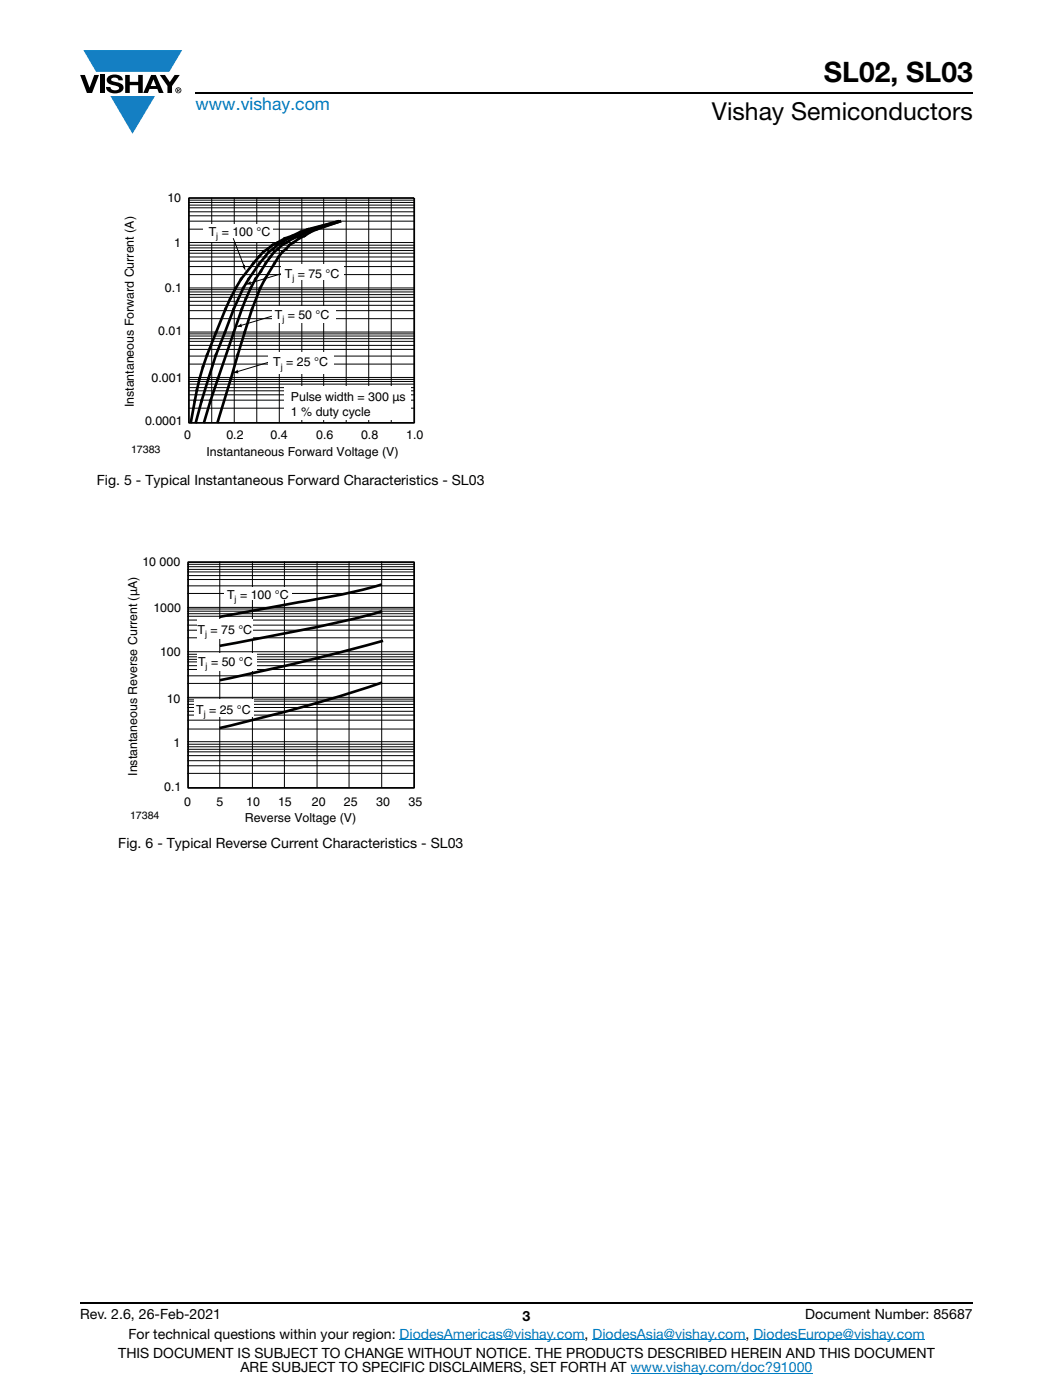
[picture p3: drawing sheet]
<svg xmlns="http://www.w3.org/2000/svg" width="210mm" height="279mm" viewBox="0 0 210 279" stroke-linecap="round" stroke-linejoin="round" font-family="sans-serif">
<g fill="#147fc3">
<path d="M16.6 10h19.7l-2.5 4.3h-1.2h-13.4z"/>
<path d="M22 19.2h8.9l-4.5 7.5z"/>
</g>
<g fill="#000">
<path d="M16 15h.9l1 2.5 .9-2.5h.9l-1.3 3.6h-1.1zM19.9 15h.9v3.6h-.9zM21.6 15.3a2.1 2.1 0 0 1 2.8 .3l.1 .4h-.9a.79 .79 0 0 0-.7-.5 .79 .79 0 0 0-.7 .4l.2 .3 1 .2a1.08 1.08 0 0 1 1.2 1 1.08 1.08 0 0 1-1.1 1.2 1.73 1.73 0 0 1-2.4-1.2h.9a.96 .96 0 0 0 .8 .6 .96 .96 0 0 0 1-.4 1.31 1.31 0 0 0-1.3-.6 1.03 1.03 0 0 1-1-.6 1.03 1.03 0 0 1 .1-1.1zM25 15h.9v1.3h1.7v-1.3h.9v3.6h-.9v-1.6h-1.7v1.6h-.9zM31.9 15h1l1 1.4 .9-1.4h1l-1.5 2.2v1.4h-.9v-1.4z"/>
<path d="M30.6 15.8l.5 1.4h-1zM30.1 15l-1.5 3.6h.9l.3-.8h1.6l.3 .8h.9l-1.5-3.6z"/>
<path d="M35.5 17.8h.2v.2h-.2zM35.3 17.7v.7h.2v-.3l.3 .3-.1-.3 .1-.2v-.2z"/>
<path d="M35.1 18a.46 .46 0 0 1 .9 0 .46 .46 0 0 1-.9 0zM35 18a.6 .6 0 0 0 1.2 0 .6 .6 0 0 0-1.2 0z"/>
</g>
<path d="M39 18.6h155M16 260h178" fill="none" stroke="#000" stroke-width=".36"/>
<path d="M79.7 267.4h36.9M118.2 267.4h30.5M125.8 274h36.2M150.2 267.4h34.2" fill="none" stroke="#007ec4" stroke-width=".2"/>
<path d="M37.7 39.5h44.9v44.9h-44.9z" fill="none" stroke="#000" stroke-width=".35"/>
<g fill="none" stroke="#000" stroke-width=".2">
<path d="M37.8 39.9h44.8M42.2 39.6v44.5M46.7 39.6v44.5M51.2 39.6v44.5M55.7 39.6v44.5M60.2 39.6v44.5M64.5 39.6v44.5M69 39.6v44.5M73.5 39.6v44.5M78 39.6v44.5M37.7 48.4h44.8M37.7 57.5h44.8"/>
<path d="M37.7 40.4h44.8M37.7 40.9h44.8M37.7 41.5h44.8M37.7 42.3h44.8M37.7 43.1h44.8M37.7 44.1h44.8M37.7 45.7h44.8M37.7 48.9h44.8M37.7 49.5h44.8M37.7 50h44.8M37.7 50.5h44.8M37.7 51.3h44.8"/>
<path d="M37.7 52.1h44.8M37.7 53.2h44.8M37.7 54.8h44.8M37.7 57.8h44.8M37.7 58.3h44.8M37.7 58.8h44.8M37.7 59.3h44.8M37.7 66.3h44.8M37.7 75.3h44.8M37.7 60.1h44.8M37.7 60.9h44.8M37.7 62h44.8"/>
<path d="M37.7 63.6h44.8M37.7 67.1h44.8M37.7 67.6h44.8M37.7 68.1h44.8M37.7 68.9h44.8M37.7 69.7h44.8M37.7 71.1h44.8M37.7 72.7h44.8M37.7 76.1h44.8M37.7 76.7h44.8M37.7 78h44.8M37.7 78.8h44.8"/>
<path d="M37.7 79.9h44.8M37.8 66.6h44.8M37.8 75.7h44.8M37.9 77.4h44.7M37.7 81.5h44.8"/>
</g>
<path d="M40.6 44.7h13.8v3.4h-13.8z" fill="#fff"/>
<path d="M54.2 63.1l-6.8 2" fill="none" stroke="#000" stroke-width=".2"/>
<path d="M47.1 65.2l1-.7 .1 .8z" fill="#000"/>
<path d="M54.3 61.2h12.7v3.2h-12.7z" fill="#fff"/>
<path d="M56 54.6l-6.7 2.1" fill="none" stroke="#000" stroke-width=".2"/>
<path d="M49 56.8l.9-.7 .2 .8z" fill="#000"/>
<path d="M56.1 52.8h12.4v3.2h-12.4z" fill="#fff"/>
<path d="M53.5 72.3l-6.8 2.1" fill="none" stroke="#000" stroke-width=".2"/>
<path d="M46.4 74.5l1-.7 .1 .7z" fill="#000"/>
<path d="M53.6 70.2h13v4.3h-13z" fill="#fff"/>
<path d="M46.5 47.6l2.3 5.8" fill="none" stroke="#000" stroke-width=".2"/>
<path d="M48.3 53.2l.5-.4 .2 1.4z" fill="#000"/>
<path d="M56.6 77.1h25.3v6.7h-25.3z" fill="#fff"/>
<path d="M38.1 84.2a63.6 63.6 0 0 1 5-17.8 54.5 54.5 0 0 1 5-10.7l4.5-5.5 1.7-1.3 2.5-1.3 3.1-1.3 1.5-.5 6-1.6-5.5 1.6-4.4 1.8-2.2 1.3-.8 .8-.8 .5a40.8 40.8 0 0 0-7.1 11.5l-1.8 4.7a150.5 150.5 0 0 0-5.7 17.8M43.4 84.2l2.6-8.6a191.5 191.5 0 0 1 5.9-18.1 50.8 50.8 0 0 1 4.5-7.3l1.3-1.3 1.9-1.3 2.3-1.3 5.9-2.1-5.2 1.6-2.8 1.3a14.2 14.2 0 0 0-7.8 7 30.3 30.3 0 0 0-3.8 7.6l-6.2 18.3-1.3 4.2" fill="none" stroke="#000" stroke-width=".53"/>
<path d="M37.5 112.2h45.1v45h-45.1z" fill="none" stroke="#000" stroke-width=".35"/>
<g fill="none" stroke="#000" stroke-width=".2">
<path d="M37.4 112.6h45.1M37.4 113.6h45.1M37.4 114.1h45.1M37.4 114.9h45.1M37.4 115.7h45.1M37.4 116.9h45.1M37.4 118.4h45.1M37.5 113.1h45M43.8 112.1v45M50.3 112.1v45M56.7 112.1v45M63.2 112.1v45"/>
<path d="M69.6 112.1v45M76.1 112.1v45M37.4 121.2h45.1M37.4 130.1h45.1M37.4 139.2h45.1M37.4 122h45.1M37.4 122.5h45.1M37.4 123h45.1M37.4 123.7h45.1M37.4 124.8h45.1M37.4 125.8h45.1M37.4 127.3h45.1"/>
<path d="M37.4 130.6h45.1M37.4 131.1h45.1M37.4 131.6h45.1M37.4 132.1h45.1M37.4 132.9h45.1M37.4 133.6h45.1M37.4 134.9h45.1M37.4 136.4h45.1M37.4 139.9h45.1M37.5 121.5h45M37.5 139.5h45M37.4 148h45.1"/>
<path d="M37.4 140.6h45.1M37.4 141.2h45.1M37.4 142h45.1M37.4 142.7h45.1M37.4 143.7h45.1M37.4 145.5h45.1M37.4 148.5h45.1M37.4 149h45.1M37.4 149.5h45.1M37.4 150h45.1M37.4 150.8h45.1M37.4 151.8h45.1"/>
<path d="M37.4 152.8h45.1M37.4 154.3h45.1"/>
</g>
<g fill="#fff">
<path d="M44.7 117.2h13.5v2.6h-13.5z"/>
<path d="M39.3 130.4h11.8v3.4h-11.8z"/>
<path d="M39.3 123.5h11.1v4h-11.1z"/>
<path d="M38.8 139.6h11.9v3.4h-11.9z"/>
</g>
<path d="M76.1 116.6a209.6 209.6 0 0 1-20.3 4.3l-12 2.2M76.2 136.2a350.4 350.4 0 0 1-32.4 9.1M76.2 122a290 290 0 0 1-27.4 6l-5 .9M76.4 127.9a474.9 474.9 0 0 1-32.6 7.8" fill="none" stroke="#000" stroke-width=".53"/>
<text font-size="5.6" x="164.3" y="16.4">SL02, SL03</text>
<text font-size="4.9" x="142" y="23.9">Vishay Semiconductors</text>
<text font-size="3.5" fill="#007ec4" x="39" y="22">www.vishay.com</text>
<g font-size="2.8">
<text x="19.3" y="96.8">Fig. 5 - Typical Instantaneous Forward Characteristics - SL03</text>
<text x="23.6" y="169.2">Fig. 6 - Typical Reverse Current Characteristics - SL03</text>
<text x="16" y="263.3">Rev. 2.6, 26-Feb-2021</text>
<text x="104.2" y="263.6">3</text>
<text x="160.6" y="263.3">Document Number: 85687</text>
<text x="25.6" y="267.1">For technical questions within your region: DiodesAmericas@vishay.com, DiodesAsia@vishay.com, DiodesEurope@vishay.com</text>
<text x="23.6" y="271">THIS DOCUMENT IS SUBJECT TO CHANGE WITHOUT NOTICE. THE PRODUCTS DESCRIBED HEREIN AND THIS DOCUMENT</text>
<text x="48" y="273.8">ARE SUBJECT TO SPECIFIC DISCLAIMERS, SET FORTH AT www.vishay.com/doc?91000</text>
</g>
<g font-size="2.5">
<text x="33.4" y="40.3">10</text>
<text x="41.6" y="47">T = 100 °C</text>
<text x="34.7" y="49.3">1</text>
<text x="32.9" y="58.2">0.1</text>
<text x="56.8" y="55.5">T = 75 °C</text>
<text x="54.8" y="63.6">T</text>
<text x="57.4" y="63.6">= 50 °C</text>
<text x="31.6" y="66.9">0.01</text>
<text x="30.2" y="76.3">0.001</text>
<text x="54.5" y="73.1">T</text>
<text x="57.1" y="73.1">= 25 °C</text>
<text x="26.7" y="81.3" transform="rotate(-90 26.7 81.3)">Instantaneous Forward Current (A)</text>
<text x="58" y="80">Pulse width = 300 µs</text>
<text x="58" y="82.9">1 % duty cycle</text>
<text x="28.9" y="84.9">0.0001</text>
<text x="36.7" y="87.7">0</text>
<text x="45.2" y="87.7">0.2</text>
<text x="54" y="87.7">0.4</text>
<text x="63" y="87.7">0.6</text>
<text x="72" y="87.7">0.8</text>
<text x="81" y="87.7">1.0</text>
<text x="41.2" y="90.9">Instantaneous Forward Voltage (V)</text>
<text x="28.4" y="112.9">10 000</text>
<text x="45.3" y="119.5">T = 100 °C</text>
<text x="30.6" y="122.2">1000</text>
<text x="31.9" y="130.8">100</text>
<text x="39.4" y="126.5">T = 75 °C</text>
<text x="39.5" y="132.9">T = 50 °C</text>
<text x="33.3" y="140.3">10</text>
<text x="39.1" y="142.4">T = 25 °C</text>
<text x="34.6" y="149.1">1</text>
<text x="27.3" y="154.9" transform="rotate(-90 27.3 154.9)">Instantaneous Reverse Current (µA)</text>
<text x="32.8" y="157.9">0.1</text>
<text x="36.7" y="160.8">0</text>
<text x="43.2" y="160.8">5</text>
<text x="49.1" y="160.8">10</text>
<text x="55.5" y="160.8">15</text>
<text x="62.2" y="160.8">20</text>
<text x="68.6" y="160.8">25</text>
<text x="75" y="160.8">30</text>
<text x="81.5" y="160.8">35</text>
<text x="48.8" y="164">Reverse Voltage (V)</text>
</g>
<g font-size="2.1">
<text x="26.1" y="90.4">17383</text>
<text x="25.9" y="163.5">17384</text>
</g>
<g font-size="1.8">
<text x="43.1" y="47.7">j</text>
<text x="58.3" y="56.2">j</text>
<text x="56.3" y="64.3">j</text>
<text x="56" y="73.8">j</text>
<text x="46.8" y="120.2">j</text>
<text x="40.9" y="127.2">j</text>
<text x="41" y="133.6">j</text>
<text x="40.6" y="143.1">j</text>
</g>
</svg>
